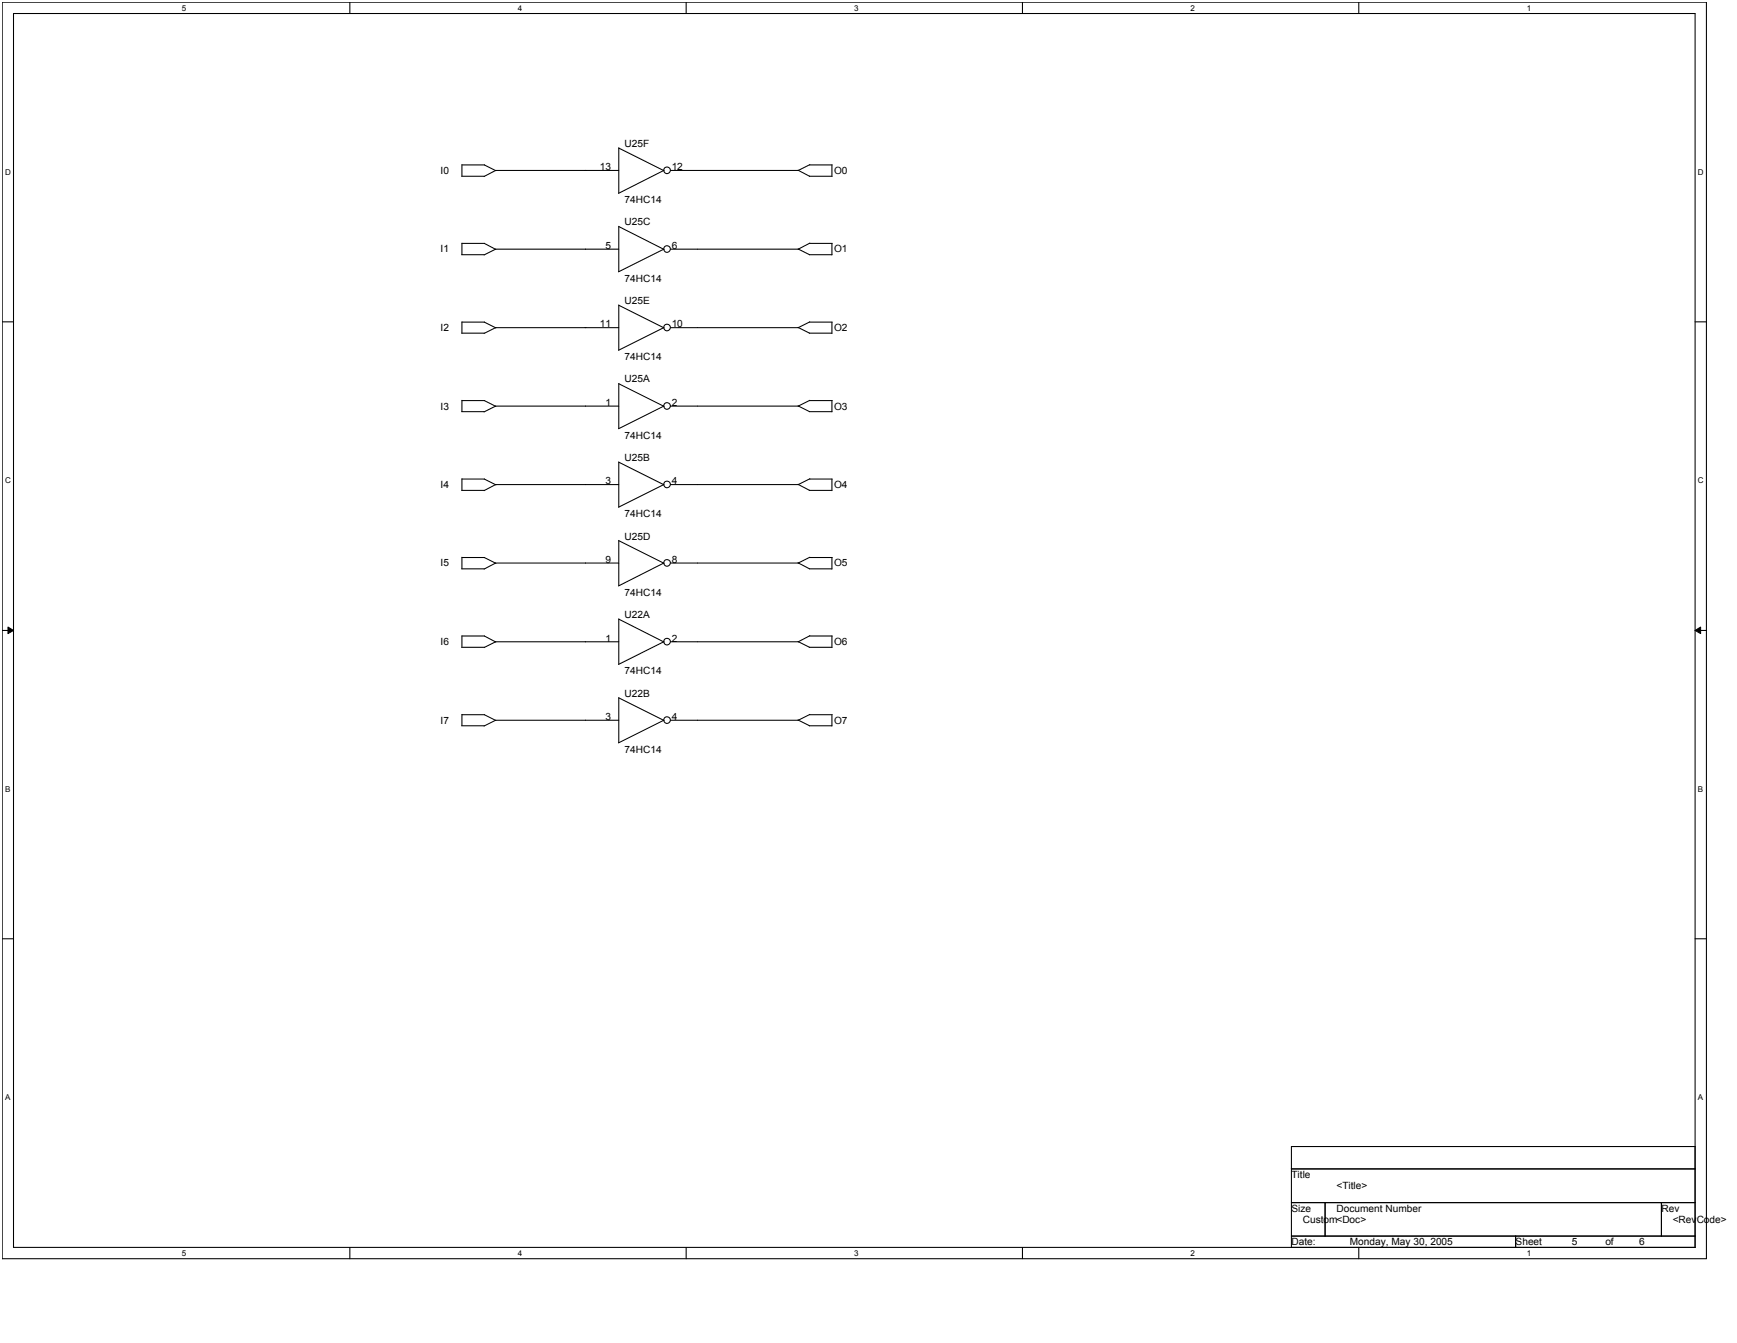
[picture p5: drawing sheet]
<svg xmlns="http://www.w3.org/2000/svg" width="279mm" height="216mm" viewBox="0 0 279 216" stroke-linecap="round" stroke-linejoin="round" font-family="sans-serif">
<path d="M.4 .4h274.1v202h-274.1zM2.2 2.2h270.5v198.3h-270.5z" fill="none" stroke="#000" stroke-width=".17"/>
<g fill="#fff">
<path d="M29.2 .6h.7v1.4h-.7z"/>
<path d="M29.2 200.7h.7v1.4h-.7z"/>
</g>
<path d="M56.3 .4v1.8M56.3 200.5v1.9" fill="none" stroke="#000" stroke-width=".17"/>
<g fill="#fff">
<path d="M83.3 .6h.7v1.4h-.7z"/>
<path d="M83.3 200.7h.7v1.4h-.7z"/>
</g>
<path d="M110.4 .4v1.8M110.4 200.5v1.9" fill="none" stroke="#000" stroke-width=".17"/>
<g fill="#fff">
<path d="M137.4 .6h.7v1.4h-.7z"/>
<path d="M137.4 200.7h.7v1.4h-.7z"/>
</g>
<path d="M164.5 .4v1.8M164.5 200.5v1.9" fill="none" stroke="#000" stroke-width=".17"/>
<g fill="#fff">
<path d="M191.5 .6h.7v1.4h-.7z"/>
<path d="M191.5 200.7h.7v1.4h-.7z"/>
</g>
<path d="M218.6 .4v1.8M218.6 200.5v1.9" fill="none" stroke="#000" stroke-width=".17"/>
<g fill="#fff">
<path d="M245.6 .6h.7v1.4h-.7z"/>
<path d="M245.6 200.7h.7v1.4h-.7z"/>
<path d="M.8 26.9h.9v1.4h-.9z"/>
<path d="M273.1 26.9h.9v1.4h-.9z"/>
<path d="M.8 76.5h.9v1.4h-.9z"/>
<path d="M273.1 76.5h.9v1.4h-.9z"/>
</g>
<path d="M.4 51.7h1.8M272.7 51.7h1.8" fill="none" stroke="#000" stroke-width=".17"/>
<g fill="#fff">
<path d="M.8 126.1h.8v1.4h-.8z"/>
<path d="M273.1 126.1h.8v1.4h-.8z"/>
</g>
<path d="M.4 101.4h1.8M272.7 101.4h1.8" fill="none" stroke="#000" stroke-width=".17"/>
<path d="M1.3 100.8l.9 .6-.9 .5zM272.7 101.4l.8-.6v1.1z" fill="#000"/>
<path d="M1.3 100.8l.9 .6-.9 .5zM272.7 101.4l.8-.6v1.1z" fill="none" stroke="#000" stroke-width=".16"/>
<g fill="#fff">
<path d="M.8 175.7h.8v1.4h-.8z"/>
<path d="M273.1 175.7h.8v1.4h-.8z"/>
</g>
<g fill="none" stroke="#000" stroke-width=".17">
<path d="M74.3 28.3h3.6M74.3 26.5h3.6M74.3 26.5v1.8M74.3 39.1v1.8M74.3 39.1h3.6M77.9 26.5l1.9 .9M77.9 39.1l1.9 1M99.5 23.8l7.3 3.6M99.5 23.8v7.2M99.5 36.4v7.3M99.5 27.4h-19.8l-1.8 1M99.5 36.4l7.3 3.7"/>
<path d="M106.8 27.4l-7.3 3.7M107.9 27.4h20.5M128.4 27.4l1.8 .9M130.2 28.3h3.6M130.2 26.5h3.7M130.2 39.1h3.7M130.3 26.5l-1.9 .9M130.3 39.1l-1.9 1M133.8 26.5v1.9M133.8 39.1v1.9M74.3 40.9h3.6M74.3 53.6h3.6"/>
<path d="M74.3 51.7v1.9M74.3 51.8h3.6M77.9 51.8l1.9 .9M99.5 49v7.3M99.5 40.1h-19.8l-1.8 .9M99.5 49.1l7.3 3.6M99.5 52.7h-19.8l-1.8 .9M106.8 40.1l-7.3 3.6M106.8 52.7l-7.3 3.6M107.9 40.1h20.5M107.9 52.7h20.5M128.4 40l1.8 .9"/>
<path d="M128.4 52.6l1.8 1M130.2 40.9h3.6M130.2 53.6h3.6M130.2 51.8h3.7M130.3 51.7l-1.9 1M133.8 51.8v1.8M74.3 66.2h3.6M74.3 78.8h3.6M74.3 64.4v1.8M74.3 77v1.8M74.3 64.4h3.6M74.3 77h3.6"/>
<path d="M77.9 64.4l1.9 .9M77.9 77l1.9 .9M99.5 61.6v7.3M99.5 74.3v7.2M99.5 74.3l7.3 3.6M99.5 77.9h-19.8l-1.8 1M99.5 61.7l7.3 3.6M99.5 65.3h-19.8l-1.8 .9M106.8 77.9l-7.3 3.6M106.8 65.3l-7.3 3.6M107.9 77.9h20.5M107.9 65.3h20.5"/>
<path d="M128.4 65.2l1.8 1M128.4 77.9l1.8 .9M130.2 66.2h3.6M130.2 78.8h3.6M130.2 64.4h3.7M130.2 77h3.7M130.3 64.4l-1.9 .9M130.3 77l-1.9 .9M133.8 64.4v1.8M133.8 77v1.9M74.3 91.4h3.6M74.3 89.6v1.8"/>
<path d="M74.3 89.6h3.6M77.9 89.6l1.9 1M99.5 86.9v7.3M99.5 99.5v7.3M99.5 86.9l7.3 3.7M99.5 90.5h-19.8l-1.8 1M99.5 99.5l7.3 3.7M106.8 90.5l-7.3 3.7M107.9 90.5h20.5M128.4 90.5l1.8 .9M130.2 91.4h3.6M130.2 89.6h3.7"/>
<path d="M130.3 89.6l-1.9 .9M133.8 89.6v1.9M74.3 104.1h3.6M74.3 116.7h3.6M74.3 102.2v1.9M74.3 114.9v1.8M74.3 102.2h3.6M74.3 114.9h3.6M77.9 102.2l1.9 1M77.9 114.9l1.9 .9M99.5 112.1v7.3M99.5 112.2l7.3 3.6"/>
<path d="M99.5 115.8h-19.8l-1.8 .9M99.5 103.2h-19.8l-1.8 .9M106.8 115.8l-7.3 3.6M106.8 103.2l-7.3 3.6M107.9 115.8h20.5M107.9 103.2h20.5M128.4 103.1l1.8 1M128.4 115.7l1.8 1M130.2 104.1h3.6M130.2 116.7h3.6M130.2 102.2h3.7M130.2 114.9h3.7"/>
<path d="M130.3 102.2l-1.9 1M130.3 114.9l-1.9 .9M133.8 102.2v1.9M133.8 114.9v1.8M.4 150.9h1.8M272.7 150.9h1.8M207.7 184.3h65v16.2h-65zM207.7 187.9h65M207.7 193.3h65M207.7 198.7h65M213.1 193.3v5.4M243.8 198.7v1.8"/>
<path d="M267.2 193.3v5.4"/>
<circle cx="107.3" cy="27.4" r=".54"/>
<circle cx="107.3" cy="40" r=".54"/>
<circle cx="107.3" cy="52.6" r=".54"/>
<circle cx="107.3" cy="65.3" r=".54"/>
<circle cx="107.3" cy="77.9" r=".54"/>
<circle cx="107.3" cy="90.5" r=".54"/>
<circle cx="107.3" cy="103.1" r=".54"/>
<circle cx="107.3" cy="115.8" r=".54"/>
</g>
<g font-size="1.6">
<text x="100.5" y="23.6">U25F</text>
<text x="70.9" y="28">I0</text>
<text x="96.5" y="27.4">13</text>
<text x="108" y="27.4">12</text>
<text x="134.2" y="28">O0</text>
<text x="100.5" y="32.7">74HC14</text>
<text x="70.9" y="40.6">I1</text>
<text x="97.4" y="40">5</text>
<text x="100.5" y="36.2">U25C</text>
<text x="108" y="40">6</text>
<text x="134.2" y="40.6">O1</text>
<text x="100.5" y="45.3">74HC14</text>
<text x="70.9" y="53.2">I2</text>
<text x="96.5" y="52.6">11</text>
<text x="100.5" y="48.9">U25E</text>
<text x="108" y="52.6">10</text>
<text x="134.2" y="53.2">O2</text>
<text x="100.5" y="57.9">74HC14</text>
<text x="70.9" y="65.8">I3</text>
<text x="97.4" y="65.2">1</text>
<text x="100.5" y="61.5">U25A</text>
<text x="108" y="65.2">2</text>
<text x="134.2" y="65.8">O3</text>
<text x="100.5" y="70.5">74HC14</text>
<text x="97.4" y="77.9">3</text>
<text x="100.5" y="74.1">U25B</text>
<text x="108" y="77.9">4</text>
<text x="70.9" y="78.5">I4</text>
<text x="100.5" y="83.2">74HC14</text>
<text x="134.2" y="78.5">O4</text>
<text x="100.5" y="86.7">U25D</text>
<text x="70.9" y="91.1">I5</text>
<text x="97.4" y="90.5">9</text>
<text x="100.5" y="95.8">74HC14</text>
<text x="108" y="90.5">8</text>
<text x="134.2" y="91.1">O5</text>
<text x="100.5" y="99.4">U22A</text>
<text x="70.9" y="103.7">I6</text>
<text x="97.4" y="103.1">1</text>
<text x="108" y="103.1">2</text>
<text x="134.2" y="103.7">O6</text>
<text x="100.5" y="112">U22B</text>
<text x="100.5" y="108.4">74HC14</text>
<text x="70.9" y="116.3">I7</text>
<text x="97.4" y="115.7">3</text>
<text x="108" y="115.7">4</text>
<text x="134.2" y="116.3">O7</text>
<text x="100.5" y="121">74HC14</text>
<text x="207.7" y="189.4">Title</text>
<text x="215" y="191.1">&lt;Title&gt;</text>
<text x="207.7" y="194.8">Size</text>
<text x="209.5" y="196.6">Custom&lt;Doc&gt;</text>
<text x="215" y="194.8">Document Number</text>
<text x="267.2" y="194.8">Rev</text>
<text x="269.1" y="196.6">&lt;RevCode&gt;</text>
<text x="207.7" y="200.1">Date:</text>
<text x="217.1" y="200.1">Monday, May 30, 2005</text>
<text x="243.8" y="200.1">Sheet</text>
<text x="252.8" y="200.1">5</text>
<text x="258.2" y="200.1">of</text>
<text x="263.6" y="200.1">6</text>
</g>
<g font-size="1.3">
<text x="29.2" y="1.7">5</text>
<text x="83.3" y="1.7">4</text>
<text x="137.4" y="1.7">3</text>
<text x="191.5" y="1.7">2</text>
<text x="245.6" y="1.7">1</text>
<text x=".8" y="28.1">D</text>
<text x="273.1" y="28.1">D</text>
<text x=".8" y="77.6">C</text>
<text x="273.1" y="77.6">C</text>
<text x=".8" y="127.3">B</text>
<text x="273.1" y="127.3">B</text>
<text x=".8" y="176.8">A</text>
<text x="273.1" y="176.8">A</text>
<text x="29.2" y="201.9">5</text>
<text x="83.3" y="201.9">4</text>
<text x="137.4" y="201.9">3</text>
<text x="191.5" y="201.9">2</text>
<text x="245.6" y="201.9">1</text>
</g>
</svg>
